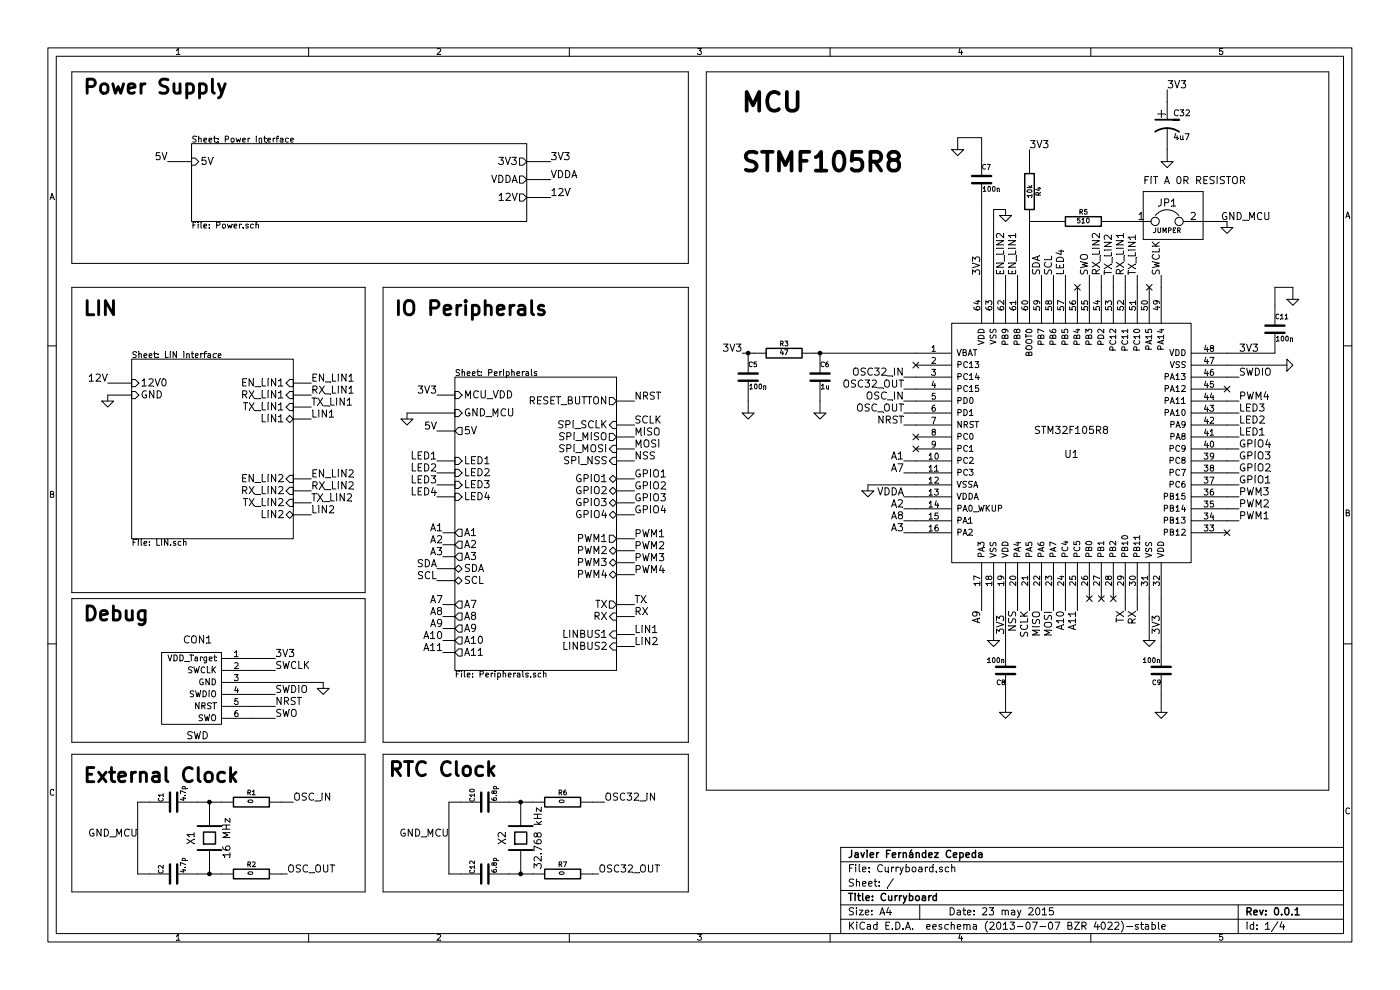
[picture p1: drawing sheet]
EESchema Schematic File Version 2
LIBS:power
LIBS:device
LIBS:transistors
LIBS:conn
LIBS:linear
LIBS:regul
LIBS:74xx
LIBS:cmos4000
LIBS:adc-dac
LIBS:memory
LIBS:xilinx
LIBS:special
LIBS:microcontrollers
LIBS:dsp
LIBS:microchip
LIBS:analog_switches
LIBS:motorola
LIBS:texas
LIBS:intel
LIBS:audio
LIBS:interface
LIBS:digital-audio
LIBS:philips
LIBS:display
LIBS:cypress
LIBS:siliconi
LIBS:opto
LIBS:atmel
LIBS:contrib
LIBS:valves
LIBS:ComponentLib
LIBS:ChefLib
EELAYER 27 0
EELAYER END
$Descr A4 11693 8268
encoding utf-8
Sheet 1 4
Title "Curryboard"
Date "23 may 2015"
Rev "0.0.1"
Comp "Javier Fernández Cepeda"
Comment1 ""
Comment2 ""
Comment3 ""
Comment4 ""
$EndDescr
$Comp
L SWD CON1
U 1 1
P 1850 5750
F 0 "CON1" H 1650 6150 60  0000 C CNN
F 1 "SWD" H 1650 5350 60  0000 C CNN
F 2 "" H 1850 5750 60  0000 C CNN
F 3 "" H 1850 5750 60  0000 C CNN
	1    1850 5750
	1    0    0    -1  
$EndComp
Text Label 2300 5600 0    59   ~ 0
SWCLK
Text Label 2300 5800 0    59   ~ 0
SWDIO
Text Label 2300 5900 0    59   ~ 0
NRST
Text Label 2300 6000 0    59   ~ 0
SWO
Text Label 10350 3150 0    59   ~ 0
SWDIO
Text Label 9700 2300 1    59   ~ 0
SWCLK
Text Label 7550 3550 2    59   ~ 0
NRST
Text Label 9100 2300 1    59   ~ 0
SWO
$Comp
L C C7
U 1 1
P 8200 1500
F 0 "C7" H 8200 1600 40  0000 L CNN
F 1 "100n" H 8206 1415 40  0000 L CNN
F 2 "~" H 8238 1350 30  0000 C CNN
F 3 "~" H 8200 1500 60  0000 C CNN
	1    8200 1500
	1    0    0    -1  
$EndComp
$Comp
L C C11
U 1 1
P 10650 2750
F 0 "C11" H 10650 2850 40  0000 L CNN
F 1 "100n" H 10656 2665 40  0000 L CNN
F 2 "~" H 10688 2600 30  0000 C CNN
F 3 "~" H 10650 2750 60  0000 C CNN
	1    10650 2750
	1    0    0    -1  
$EndComp
$Comp
L C C8
U 1 1
P 8400 5600
F 0 "C8" H 8400 5700 40  0000 L CNN
F 1 "100n" H 8406 5515 40  0000 L CNN
F 2 "~" H 8438 5450 30  0000 C CNN
F 3 "~" H 8400 5600 60  0000 C CNN
	1    8400 5600
	-1   0    0    1   
$EndComp
$Comp
L C C9
U 1 1
P 9700 5600
F 0 "C9" H 9700 5700 40  0000 L CNN
F 1 "100n" H 9706 5515 40  0000 L CNN
F 2 "~" H 9738 5450 30  0000 C CNN
F 3 "~" H 9700 5600 60  0000 C CNN
	1    9700 5600
	-1   0    0    1   
$EndComp
Text Label 7550 4150 2    60   ~ 0
VDDA
$Comp
L C C5
U 1 1
P 6250 3150
F 0 "C5" H 6250 3250 40  0000 L CNN
F 1 "100n" H 6256 3065 40  0000 L CNN
F 2 "~" H 6288 3000 30  0000 C CNN
F 3 "~" H 6250 3150 60  0000 C CNN
	1    6250 3150
	1    0    0    -1  
$EndComp
$Comp
L R R3
U 1 1
P 6550 2950
F 0 "R3" V 6630 2950 40  0000 C CNN
F 1 "47" V 6557 2951 40  0000 C CNN
F 2 "~" V 6480 2950 30  0000 C CNN
F 3 "~" H 6550 2950 30  0000 C CNN
	1    6550 2950
	0    -1   -1   0   
$EndComp
$Comp
L C C6
U 1 1
P 6850 3150
F 0 "C6" H 6850 3250 40  0000 L CNN
F 1 "1u" H 6856 3065 40  0000 L CNN
F 2 "~" H 6888 3000 30  0000 C CNN
F 3 "~" H 6850 3150 60  0000 C CNN
	1    6850 3150
	1    0    0    -1  
$EndComp
$Comp
L CRYSTAL X1
U 1 1
P 1750 7000
F 0 "X1" H 1750 7150 60  0000 C CNN
F 1 "16 MHz" H 1750 6850 60  0000 C CNN
F 2 "~" H 1750 7000 60  0000 C CNN
F 3 "~" H 1750 7000 60  0000 C CNN
	1    1750 7000
	0    -1   -1   0   
$EndComp
$Comp
L C C1
U 1 1
P 1450 6700
F 0 "C1" H 1450 6800 40  0000 L CNN
F 1 "4.7p" H 1456 6615 40  0000 L CNN
F 2 "~" H 1488 6550 30  0000 C CNN
F 3 "~" H 1450 6700 60  0000 C CNN
	1    1450 6700
	0    -1   -1   0   
$EndComp
$Comp
L C C2
U 1 1
P 1450 7300
F 0 "C2" H 1450 7400 40  0000 L CNN
F 1 "4.7p" H 1456 7215 40  0000 L CNN
F 2 "~" H 1488 7150 30  0000 C CNN
F 3 "~" H 1450 7300 60  0000 C CNN
	1    1450 7300
	0    -1   -1   0   
$EndComp
Text Label 1150 7000 2    59   ~ 0
GND_MCU
$Comp
L R R1
U 1 1
P 2100 6700
F 0 "R1" V 2180 6700 40  0000 C CNN
F 1 "0" H 2107 6701 40  0000 C CNN
F 2 "~" V 2030 6700 30  0000 C CNN
F 3 "~" H 2100 6700 30  0000 C CNN
	1    2100 6700
	0    -1   -1   0   
$EndComp
$Comp
L R R2
U 1 1
P 2100 7300
F 0 "R2" V 2180 7300 40  0000 C CNN
F 1 "0" H 2107 7301 40  0000 C CNN
F 2 "~" V 2030 7300 30  0000 C CNN
F 3 "~" H 2100 7300 30  0000 C CNN
	1    2100 7300
	0    -1   -1   0   
$EndComp
Text Label 2450 6700 0    60   ~ 0
OSC_IN
Text Label 2400 7300 0    60   ~ 0
OSC_OUT
Text Label 7550 3350 2    60   ~ 0
OSC_IN
Text Label 7550 3450 2    60   ~ 0
OSC_OUT
Text Label 5300 3350 0    59   ~ 0
NRST
Text Label 5300 3550 0    60   ~ 0
SCLK
Text Label 5300 3650 0    60   ~ 0
MISO
Text Label 5300 3750 0    60   ~ 0
MOSI
Text Label 5300 3850 0    60   ~ 0
NSS
Text Label 3650 4850 2    60   ~ 0
SCL
Text Label 3650 4750 2    60   ~ 0
SDA
Text Label 3700 4550 2    60   ~ 0
A2
Text Label 3700 4650 2    60   ~ 0
A3
Text Label 3650 3950 2    60   ~ 0
LED2
Text Label 3650 4050 2    60   ~ 0
LED3
$Comp
L R R4
U 1 1
P 8600 1600
F 0 "R4" V 8680 1600 40  0000 C CNN
F 1 "10k" V 8607 1601 40  0000 C CNN
F 2 "~" V 8530 1600 30  0000 C CNN
F 3 "~" H 8600 1600 30  0000 C CNN
	1    8600 1600
	1    0    0    -1  
$EndComp
$Comp
L R R5
U 1 1
P 9050 1850
F 0 "R5" V 9130 1850 40  0000 C CNN
F 1 "510" V 9057 1851 40  0000 C CNN
F 2 "~" V 8980 1850 30  0000 C CNN
F 3 "~" H 9050 1850 30  0000 C CNN
	1    9050 1850
	0    -1   -1   0   
$EndComp
$Comp
L JUMPER JP1
U 1 1
P 9750 1850
F 0 "JP1" H 9750 2000 60  0000 C CNN
F 1 "JUMPER" H 9750 1770 40  0000 C CNN
F 2 "~" H 9750 1850 60  0000 C CNN
F 3 "~" H 9750 1850 60  0000 C CNN
	1    9750 1850
	1    0    0    -1  
$EndComp
Text Label 10200 1850 0    59   ~ 0
GND_MCU
Wire Wire Line
	2100 5500 2300 5500
Wire Wire Line
	2100 5600 2300 5600
Wire Wire Line
	2100 5700 2700 5700
Wire Wire Line
	2100 5800 2300 5800
Wire Wire Line
	2100 5900 2300 5900
Wire Wire Line
	2100 6000 2300 6000
Wire Wire Line
	9100 2300 9100 2400
Wire Wire Line
	9700 2300 9700 2400
Wire Wire Line
	10350 3150 10250 3150
Wire Wire Line
	7650 3550 7550 3550
Wire Wire Line
	10250 3350 10350 3350
Wire Wire Line
	10250 3450 10350 3450
Wire Wire Line
	10250 3550 10350 3550
Wire Wire Line
	8200 5000 8200 5100
Wire Wire Line
	8600 5000 8600 5100
Wire Wire Line
	8900 2400 8900 2300
Wire Wire Line
	10250 4350 10350 4350
Wire Wire Line
	7650 3850 7550 3850
Wire Wire Line
	7650 3950 7550 3950
Wire Wire Line
	8200 1700 8200 2400
Wire Wire Line
	8200 1150 8200 1300
Wire Wire Line
	10250 2950 10650 2950
Wire Wire Line
	8300 1750 8300 2400
Wire Wire Line
	7250 4050 7650 4050
Wire Wire Line
	8300 5000 8300 5350
Wire Wire Line
	8400 5000 8400 5400
Wire Wire Line
	8400 5800 8400 5950
Wire Wire Line
	9700 5000 9700 5400
Wire Wire Line
	9700 5800 9700 5950
Wire Wire Line
	9600 5000 9600 5350
Wire Wire Line
	10250 3050 10750 3050
Wire Wire Line
	7650 4150 7550 4150
Wire Wire Line
	6200 2950 6300 2950
Connection ~ 6250 2950
Wire Wire Line
	6800 2950 7650 2950
Connection ~ 6850 2950
Wire Wire Line
	6250 3350 6250 3450
Wire Wire Line
	6850 3350 6850 3450
Wire Wire Line
	1250 6700 1150 6700
Wire Wire Line
	1150 6700 1150 7300
Wire Wire Line
	1150 7300 1250 7300
Wire Wire Line
	1650 6700 1850 6700
Wire Wire Line
	1650 7300 1850 7300
Connection ~ 1750 6700
Connection ~ 1750 7300
Wire Wire Line
	2350 6700 2450 6700
Wire Wire Line
	2350 7300 2400 7300
Wire Wire Line
	7550 3350 7650 3350
Wire Wire Line
	7650 3450 7550 3450
Wire Wire Line
	3400 3450 3800 3450
Wire Wire Line
	3650 3600 3800 3600
Wire Wire Line
	5300 3350 5150 3350
Wire Wire Line
	5300 3550 5150 3550
Wire Wire Line
	5300 3650 5150 3650
Wire Wire Line
	5300 3750 5150 3750
Wire Wire Line
	5300 3850 5150 3850
Wire Wire Line
	3650 4850 3800 4850
Wire Wire Line
	3650 4750 3800 4750
Wire Wire Line
	7650 4250 7550 4250
Wire Wire Line
	7650 4350 7550 4350
Wire Wire Line
	8800 2400 8800 2300
Wire Wire Line
	8700 2400 8700 2300
Wire Wire Line
	3800 3950 3650 3950
Wire Wire Line
	3800 4050 3650 4050
Wire Wire Line
	3800 4550 3700 4550
Wire Wire Line
	3700 4650 3800 4650
Wire Wire Line
	7650 4450 7550 4450
Wire Wire Line
	8500 5000 8500 5100
Wire Wire Line
	8700 5000 8700 5100
Wire Wire Line
	8900 5000 8900 5100
Wire Wire Line
	9000 5000 9000 5100
Wire Wire Line
	8600 1250 8600 1350
Wire Wire Line
	8600 1850 8800 1850
Wire Wire Line
	9300 1850 9450 1850
Wire Wire Line
	10050 1850 10250 1850
Wire Wire Line
	3800 4150 3650 4150
Text Label 3650 4150 2    60   ~ 0
LED4
Wire Notes Line
	600  600  600  2200
Wire Notes Line
	600  2200 5750 2200
Wire Notes Line
	600  600  5750 600 
Text Notes 700  800  0    118  ~ 24
Power Supply
Wire Notes Line
	3050 2400 600  2400
Text Notes 700  2650 0    118  ~ 24
LIN
Wire Notes Line
	3200 2400 5750 2400
Text Notes 3300 2650 0    118  ~ 24
IO Peripherals
Wire Notes Line
	600  6200 3050 6200
Wire Notes Line
	3050 6200 3050 5000
Wire Notes Line
	3050 5000 600  5000
Wire Notes Line
	600  5000 600  6200
Text Notes 700  5200 0    118  ~ 24
Debug
Text Notes 700  6550 0    118  ~ 24
External Clock
Wire Wire Line
	10650 2400 10650 2550
Wire Wire Line
	8600 1850 8600 2400
Wire Notes Line
	5900 600  5900 6600
Wire Notes Line
	5900 6600 11100 6600
Wire Notes Line
	11100 6600 11100 600 
Wire Notes Line
	11100 600  5900 600 
Text Notes 6200 950  0    157  ~ 31
MCU\n\nSTMF105R8
$Comp
L CP1 C32
U 1 1
P 9750 1050
F 0 "C32" H 9800 1150 50  0000 L CNN
F 1 "4u7" H 9800 950 50  0000 L CNN
F 2 "~" H 9750 1050 60  0000 C CNN
F 3 "~" H 9750 1050 60  0000 C CNN
	1    9750 1050
	1    0    0    -1  
$EndComp
Wire Wire Line
	9750 750  9750 850 
Wire Wire Line
	9750 1250 9750 1350
Wire Notes Line
	9550 1600 9550 2000
Wire Notes Line
	9550 2000 10050 2000
Wire Notes Line
	10050 2000 10050 1600
Wire Notes Line
	10050 1600 9550 1600
Text Notes 9550 1550 0    60   ~ 0
FIT A 0R RESISTOR
Wire Notes Line
	600  2400 600  4950
Wire Notes Line
	600  4950 3050 4950
Text Label 3650 3600 2    59   ~ 0
5V
Wire Notes Line
	600  6300 600  7450
Wire Notes Line
	600  7450 3050 7450
Wire Notes Line
	3050 7450 3050 6300
Wire Notes Line
	3050 6300 600  6300
$Comp
L GND #PWR01
U 1 1
P 2700 5750
F 0 "#PWR01" H 2700 5750 30  0001 C CNN
F 1 "GND" H 2700 5680 30  0001 C CNN
F 2 "" H 2700 5750 60  0000 C CNN
F 3 "" H 2700 5750 60  0000 C CNN
	1    2700 5750
	1    0    0    -1  
$EndComp
Wire Wire Line
	2700 5700 2700 5750
$Comp
L GND #PWR02
U 1 1
P 3400 3500
F 0 "#PWR02" H 3400 3500 30  0001 C CNN
F 1 "GND" H 3400 3430 30  0001 C CNN
F 2 "" H 3400 3500 60  0000 C CNN
F 3 "" H 3400 3500 60  0000 C CNN
	1    3400 3500
	1    0    0    -1  
$EndComp
Wire Wire Line
	3400 3450 3400 3500
Wire Notes Line
	5750 600  5750 2200
Text Label 3700 5050 2    60   ~ 0
A7
Text Label 3700 5150 2    60   ~ 0
A8
Text Label 3700 5250 2    60   ~ 0
A9
Wire Wire Line
	3700 5050 3800 5050
Wire Wire Line
	3800 5150 3700 5150
Wire Wire Line
	3700 5250 3800 5250
Text Label 3700 5350 2    60   ~ 0
A10
Text Label 3700 5450 2    60   ~ 0
A11
Wire Wire Line
	3800 5350 3700 5350
Wire Wire Line
	3700 5450 3800 5450
$Comp
L GND #PWR03
U 1 1
P 8400 1800
F 0 "#PWR03" H 8400 1800 30  0001 C CNN
F 1 "GND" H 8400 1730 30  0001 C CNN
F 2 "" H 8400 1800 60  0000 C CNN
F 3 "" H 8400 1800 60  0000 C CNN
	1    8400 1800
	1    0    0    -1  
$EndComp
Wire Wire Line
	8300 1750 8400 1750
Wire Wire Line
	8400 1750 8400 1800
$Comp
L GND #PWR04
U 1 1
P 6250 3450
F 0 "#PWR04" H 6250 3450 30  0001 C CNN
F 1 "GND" H 6250 3380 30  0001 C CNN
F 2 "" H 6250 3450 60  0000 C CNN
F 3 "" H 6250 3450 60  0000 C CNN
	1    6250 3450
	1    0    0    -1  
$EndComp
$Comp
L GND #PWR05
U 1 1
P 6850 3450
F 0 "#PWR05" H 6850 3450 30  0001 C CNN
F 1 "GND" H 6850 3380 30  0001 C CNN
F 2 "" H 6850 3450 60  0000 C CNN
F 3 "" H 6850 3450 60  0000 C CNN
	1    6850 3450
	1    0    0    -1  
$EndComp
$Comp
L GND #PWR06
U 1 1
P 8400 5950
F 0 "#PWR06" H 8400 5950 30  0001 C CNN
F 1 "GND" H 8400 5880 30  0001 C CNN
F 2 "" H 8400 5950 60  0000 C CNN
F 3 "" H 8400 5950 60  0000 C CNN
	1    8400 5950
	1    0    0    -1  
$EndComp
$Comp
L GND #PWR07
U 1 1
P 9700 5950
F 0 "#PWR07" H 9700 5950 30  0001 C CNN
F 1 "GND" H 9700 5880 30  0001 C CNN
F 2 "" H 9700 5950 60  0000 C CNN
F 3 "" H 9700 5950 60  0000 C CNN
	1    9700 5950
	1    0    0    -1  
$EndComp
$Comp
L GND #PWR08
U 1 1
P 7250 4100
F 0 "#PWR08" H 7250 4100 30  0001 C CNN
F 1 "GND" H 7250 4030 30  0001 C CNN
F 2 "" H 7250 4100 60  0000 C CNN
F 3 "" H 7250 4100 60  0000 C CNN
	1    7250 4100
	1    0    0    -1  
$EndComp
Wire Wire Line
	7250 4050 7250 4100
$Comp
L GND #PWR09
U 1 1
P 10800 2500
F 0 "#PWR09" H 10800 2500 30  0001 C CNN
F 1 "GND" H 10800 2430 30  0001 C CNN
F 2 "" H 10800 2500 60  0000 C CNN
F 3 "" H 10800 2500 60  0000 C CNN
	1    10800 2500
	1    0    0    -1  
$EndComp
Wire Wire Line
	10650 2400 10800 2400
Wire Wire Line
	10800 2400 10800 2500
$Comp
L GND #PWR010
U 1 1
P 10250 1900
F 0 "#PWR010" H 10250 1900 30  0001 C CNN
F 1 "GND" H 10250 1830 30  0001 C CNN
F 2 "" H 10250 1900 60  0000 C CNN
F 3 "" H 10250 1900 60  0000 C CNN
	1    10250 1900
	1    0    0    -1  
$EndComp
Wire Wire Line
	10250 1850 10250 1900
$Comp
L GND #PWR011
U 1 1
P 9750 1350
F 0 "#PWR011" H 9750 1350 30  0001 C CNN
F 1 "GND" H 9750 1280 30  0001 C CNN
F 2 "" H 9750 1350 60  0000 C CNN
F 3 "" H 9750 1350 60  0000 C CNN
	1    9750 1350
	1    0    0    -1  
$EndComp
$Comp
L GND #PWR012
U 1 1
P 8000 1250
F 0 "#PWR012" H 8000 1250 30  0001 C CNN
F 1 "GND" H 8000 1180 30  0001 C CNN
F 2 "" H 8000 1250 60  0000 C CNN
F 3 "" H 8000 1250 60  0000 C CNN
	1    8000 1250
	1    0    0    -1  
$EndComp
Wire Wire Line
	8200 1150 8000 1150
Wire Wire Line
	8000 1150 8000 1250
Wire Wire Line
	8800 5000 8800 5100
Text Label 6200 2950 2    60   ~ 0
3V3
Text Label 2300 5500 0    60   ~ 0
3V3
Text Label 9750 750  0    60   ~ 0
3V3
Text Label 8600 1250 0    60   ~ 0
3V3
Text Label 10350 2950 0    60   ~ 0
3V3
Text Label 9700 5300 1    60   ~ 0
3V3
Text Label 8400 5300 1    60   ~ 0
3V3
Text Label 8200 2300 1    60   ~ 0
3V3
$Comp
L GND #PWR013
U 1 1
P 8300 5350
F 0 "#PWR013" H 8300 5350 30  0001 C CNN
F 1 "GND" H 8300 5280 30  0001 C CNN
F 2 "" H 8300 5350 60  0000 C CNN
F 3 "" H 8300 5350 60  0000 C CNN
	1    8300 5350
	1    0    0    -1  
$EndComp
$Comp
L GND #PWR014
U 1 1
P 9600 5350
F 0 "#PWR014" H 9600 5350 30  0001 C CNN
F 1 "GND" H 9600 5280 30  0001 C CNN
F 2 "" H 9600 5350 60  0000 C CNN
F 3 "" H 9600 5350 60  0000 C CNN
	1    9600 5350
	1    0    0    -1  
$EndComp
$Comp
L GND #PWR015
U 1 1
P 10750 3050
F 0 "#PWR015" H 10750 3050 30  0001 C CNN
F 1 "GND" H 10750 2980 30  0001 C CNN
F 2 "" H 10750 3050 60  0000 C CNN
F 3 "" H 10750 3050 60  0000 C CNN
	1    10750 3050
	0    -1   -1   0   
$EndComp
$Comp
L GND #PWR016
U 1 1
P 900 3350
F 0 "#PWR016" H 900 3350 30  0001 C CNN
F 1 "GND" H 900 3280 30  0001 C CNN
F 2 "" H 900 3350 60  0000 C CNN
F 3 "" H 900 3350 60  0000 C CNN
	1    900  3350
	1    0    0    -1  
$EndComp
Wire Wire Line
	1100 3300 900  3300
Wire Wire Line
	900  3300 900  3350
Wire Wire Line
	900  3200 1100 3200
Text Label 8600 5100 3    60   ~ 0
SCLK
Text Label 8700 5100 3    60   ~ 0
MISO
Text Label 8800 5100 3    60   ~ 0
MOSI
Text Label 8500 5100 3    60   ~ 0
NSS
Text Label 8700 2300 1    60   ~ 0
SDA
Text Label 8800 2300 1    60   ~ 0
SCL
Text Label 9000 5100 3    60   ~ 0
A11
Text Label 8900 5100 3    60   ~ 0
A10
Text Label 8200 5100 3    60   ~ 0
A9
Text Label 7550 4450 2    60   ~ 0
A3
Text Label 7550 4350 2    60   ~ 0
A8
Text Label 7550 4250 2    60   ~ 0
A2
Text Label 7550 3950 2    60   ~ 0
A7
Text Label 7550 3850 2    60   ~ 0
A1
Text Label 10350 4350 0    60   ~ 0
PWM1
Text Label 10350 3550 0    60   ~ 0
LED2
Text Label 10350 3450 0    60   ~ 0
LED3
Text Label 8900 2300 1    60   ~ 0
LED4
Wire Notes Line
	3050 4950 3050 2400
$Comp
L CRYSTAL X2
U 1 1
P 4350 7000
F 0 "X2" H 4350 7150 60  0000 C CNN
F 1 "32.768 kHz" H 4350 6850 60  0000 C CNN
F 2 "~" H 4350 7000 60  0000 C CNN
F 3 "~" H 4350 7000 60  0000 C CNN
	1    4350 7000
	0    -1   -1   0   
$EndComp
$Comp
L C C10
U 1 1
P 4050 6700
F 0 "C10" H 4050 6800 40  0000 L CNN
F 1 "6.8p" H 4056 6615 40  0000 L CNN
F 2 "~" H 4088 6550 30  0000 C CNN
F 3 "~" H 4050 6700 60  0000 C CNN
	1    4050 6700
	0    -1   -1   0   
$EndComp
$Comp
L C C12
U 1 1
P 4050 7300
F 0 "C12" H 4050 7400 40  0000 L CNN
F 1 "6.8p" H 4056 7215 40  0000 L CNN
F 2 "~" H 4088 7150 30  0000 C CNN
F 3 "~" H 4050 7300 60  0000 C CNN
	1    4050 7300
	0    -1   -1   0   
$EndComp
Text Label 3750 7000 2    59   ~ 0
GND_MCU
$Comp
L R R6
U 1 1
P 4700 6700
F 0 "R6" V 4780 6700 40  0000 C CNN
F 1 "0" H 4707 6701 40  0000 C CNN
F 2 "~" V 4630 6700 30  0000 C CNN
F 3 "~" H 4700 6700 30  0000 C CNN
	1    4700 6700
	0    -1   -1   0   
$EndComp
$Comp
L R R7
U 1 1
P 4700 7300
F 0 "R7" V 4780 7300 40  0000 C CNN
F 1 "0" H 4707 7301 40  0000 C CNN
F 2 "~" V 4630 7300 30  0000 C CNN
F 3 "~" H 4700 7300 30  0000 C CNN
	1    4700 7300
	0    -1   -1   0   
$EndComp
Text Label 5050 6700 0    60   ~ 0
OSC32_IN
Text Label 5000 7300 0    60   ~ 0
OSC32_OUT
Wire Wire Line
	3850 6700 3750 6700
Wire Wire Line
	3750 6700 3750 7300
Wire Wire Line
	3750 7300 3850 7300
Wire Wire Line
	4250 6700 4450 6700
Wire Wire Line
	4250 7300 4450 7300
Connection ~ 4350 6700
Connection ~ 4350 7300
Wire Wire Line
	4950 6700 5050 6700
Wire Wire Line
	4950 7300 5000 7300
Text Notes 3250 6500 0    118  ~ 24
RTC Clock
Wire Notes Line
	3200 6300 3200 7450
Wire Notes Line
	3200 7450 5750 7450
Wire Notes Line
	3200 6300 5750 6300
Wire Notes Line
	5750 6300 5750 7450
Text Label 7550 3150 2    60   ~ 0
OSC32_IN
Text Label 7550 3250 2    60   ~ 0
OSC32_OUT
Wire Wire Line
	7550 3150 7650 3150
Wire Wire Line
	7550 3250 7650 3250
Wire Notes Line
	3200 2400 3200 6200
Wire Notes Line
	3200 6200 5750 6200
Wire Notes Line
	5750 6200 5750 2400
Text Label 3650 3850 2    60   ~ 0
LED1
Wire Wire Line
	3650 3850 3800 3850
Wire Wire Line
	5150 4000 5300 4000
Wire Wire Line
	5150 4100 5300 4100
Text Label 5300 4500 0    60   ~ 0
PWM1
Text Label 5300 4100 0    60   ~ 0
GPIO2
Text Label 10350 3650 0    60   ~ 0
LED1
Wire Wire Line
	10250 3650 10350 3650
Text Label 3650 3300 2    60   ~ 0
3V3
Wire Wire Line
	3650 3300 3800 3300
$Comp
L STM32F105R8 U1
U 1 1
P 8950 3700
F 0 "U1" H 8950 3600 60  0000 C CNN
F 1 "STM32F105R8" H 8950 3800 60  0000 C CNN
F 2 "~" H 8750 3700 60  0000 C CNN
F 3 "~" H 8750 3700 60  0000 C CNN
	1    8950 3700
	1    0    0    -1  
$EndComp
$Sheet
S 1600 1200 2800 650 
U 524A720C
F0 "Power Interface" 50
F1 "Power.sch" 50
F2 "5V" I L 1600 1350 60 
F3 "3V3" O R 4400 1350 60 
F4 "VDDA" O R 4400 1500 60 
F5 "12V" O R 4400 1650 60 
$EndSheet
Wire Wire Line
	4400 1350 4600 1350
Wire Wire Line
	4400 1500 4600 1500
Wire Wire Line
	4400 1650 4600 1650
Wire Wire Line
	1600 1350 1400 1350
Text Label 4600 1350 0    60   ~ 0
3V3
Text Label 4600 1500 0    60   ~ 0
VDDA
Text Label 4600 1650 0    60   ~ 0
12V
Text Label 1400 1350 2    59   ~ 0
5V
Text Label 900  3200 2    60   ~ 0
12V
$Sheet
S 1100 3000 1350 1500
U 51B6F5B1
F0 "LIN Interface" 50
F1 "LIN.sch" 50
F2 "GND" I L 1100 3300 60 
F3 "12V0" I L 1100 3200 60 
F4 "EN_LIN1" I R 2450 3200 60 
F5 "EN_LIN2" I R 2450 4000 60 
F6 "RX_LIN1" I R 2450 3300 60 
F7 "TX_LIN1" I R 2450 3400 60 
F8 "RX_LIN2" I R 2450 4100 60 
F9 "TX_LIN2" I R 2450 4200 60 
F10 "LIN1" B R 2450 3500 60 
F11 "LIN2" B R 2450 4300 60 
$EndSheet
Text Label 2600 3300 0    60   ~ 0
RX_LIN1
Text Label 2600 3400 0    60   ~ 0
TX_LIN1
Text Label 2600 4100 0    60   ~ 0
RX_LIN2
Text Label 2600 4200 0    60   ~ 0
TX_LIN2
Wire Wire Line
	2600 3300 2450 3300
Wire Wire Line
	2600 3400 2450 3400
Wire Wire Line
	2600 4100 2450 4100
Wire Wire Line
	2600 4200 2450 4200
Text Label 9400 2300 1    60   ~ 0
RX_LIN1
Text Label 9500 2300 1    60   ~ 0
TX_LIN1
Wire Wire Line
	9500 2300 9500 2400
Wire Wire Line
	9400 2300 9400 2400
Text Label 9200 2300 1    60   ~ 0
RX_LIN2
Wire Wire Line
	9200 2300 9200 2400
Text Label 9300 2300 1    60   ~ 0
TX_LIN2
Wire Wire Line
	9300 2300 9300 2400
Wire Wire Line
	2450 3200 2600 3200
Wire Wire Line
	2450 4000 2600 4000
Text Label 2600 3200 0    60   ~ 0
EN_LIN1
Text Label 2600 4000 0    60   ~ 0
EN_LIN2
Text Label 8500 2300 1    60   ~ 0
EN_LIN1
Text Label 8400 2300 1    60   ~ 0
EN_LIN2
Wire Wire Line
	8400 2300 8400 2400
Wire Wire Line
	8500 2300 8500 2400
Text Label 5300 4000 0    60   ~ 0
GPIO1
Wire Wire Line
	5150 4200 5300 4200
Wire Wire Line
	5150 4300 5300 4300
Wire Wire Line
	5150 4500 5300 4500
Wire Wire Line
	5150 4600 5300 4600
Wire Wire Line
	5150 4700 5300 4700
Wire Wire Line
	5150 4800 5300 4800
Wire Wire Line
	5150 5050 5300 5050
Wire Wire Line
	5150 5150 5300 5150
Wire Wire Line
	5150 5300 5300 5300
Wire Wire Line
	5150 5400 5300 5400
Text Label 5300 4200 0    60   ~ 0
GPIO3
Text Label 5300 4300 0    60   ~ 0
GPIO4
Text Label 5300 4600 0    60   ~ 0
PWM2
Text Label 5300 4700 0    60   ~ 0
PWM3
Text Label 5300 4800 0    60   ~ 0
PWM4
Text Label 5300 5050 0    60   ~ 0
TX
Text Label 5300 5150 0    60   ~ 0
RX
Wire Wire Line
	2450 3500 2600 3500
Wire Wire Line
	2450 4300 2600 4300
Text Label 2600 3500 0    60   ~ 0
LIN1
Text Label 2600 4300 0    60   ~ 0
LIN2
Text Label 5300 5300 0    60   ~ 0
LIN1
Text Label 5300 5400 0    60   ~ 0
LIN2
Text Label 9500 5100 3    60   ~ 0
RX
Text Label 9400 5100 3    60   ~ 0
TX
Wire Wire Line
	9400 5000 9400 5100
Wire Wire Line
	9500 5000 9500 5100
Text Label 10350 4250 0    60   ~ 0
PWM2
Text Label 10350 4150 0    60   ~ 0
PWM3
Text Label 10350 3350 0    60   ~ 0
PWM4
Wire Wire Line
	10250 4250 10350 4250
Wire Wire Line
	10250 4150 10350 4150
Text Label 10350 3750 0    60   ~ 0
GPIO4
Text Label 10350 3850 0    60   ~ 0
GPIO3
Text Label 10350 3950 0    60   ~ 0
GPIO2
Text Label 10350 4050 0    60   ~ 0
GPIO1
Wire Wire Line
	10350 3750 10250 3750
Wire Wire Line
	10350 3850 10250 3850
Wire Wire Line
	10350 3950 10250 3950
Wire Wire Line
	10350 4050 10250 4050
NoConn ~ 7650 3050
NoConn ~ 9100 5000
NoConn ~ 9300 5000
NoConn ~ 10250 4450
NoConn ~ 10250 3250
NoConn ~ 9600 2400
NoConn ~ 9000 2400
NoConn ~ 9200 5000
NoConn ~ 7650 3650
NoConn ~ 7650 3750
$Sheet
S 3800 3150 1350 2450
U 51797E5D
F0 "Peripherals" 50
F1 "Peripherals.sch" 50
F2 "GND_MCU" I L 3800 3450 60 
F3 "RESET_BUTTON" O R 5150 3350 60 
F4 "SPI_SCLK" I R 5150 3550 60 
F5 "SPI_MISO" O R 5150 3650 60 
F6 "SPI_MOSI" I R 5150 3750 60 
F7 "SPI_NSS" I R 5150 3850 60 
F8 "SCL" B L 3800 4850 60 
F9 "SDA" B L 3800 4750 60 
F10 "A2" O L 3800 4550 60 
F11 "A3" O L 3800 4650 60 
F12 "LED2" I L 3800 3950 60 
F13 "LED3" I L 3800 4050 60 
F14 "LED4" I L 3800 4150 60 
F15 "A7" O L 3800 5050 60 
F16 "A8" O L 3800 5150 60 
F17 "A9" O L 3800 5250 60 
F18 "A10" O L 3800 5350 60 
F19 "A11" O L 3800 5450 60 
F20 "PWM1" O R 5150 4500 60 
F21 "GPIO1" B R 5150 4000 60 
F22 "LED1" I L 3800 3850 60 
F23 "5V" O L 3800 3600 60 
F24 "MCU_VDD" I L 3800 3300 60 
F25 "LINBUS1" I R 5150 5300 60 
F26 "LINBUS2" I R 5150 5400 60 
F27 "GPIO2" B R 5150 4100 60 
F28 "GPIO3" B R 5150 4200 60 
F29 "TX" O R 5150 5050 60 
F30 "RX" I R 5150 5150 60 
F31 "PWM2" B R 5150 4600 60 
F32 "PWM3" B R 5150 4700 60 
F33 "PWM4" B R 5150 4800 60 
F34 "GPIO4" B R 5150 4300 60 
F35 "A1" O L 3800 4450 60 
$EndSheet
Text Label 3700 4450 2    60   ~ 0
A1
Wire Wire Line
	3800 4450 3700 4450
$EndSCHEMATC
